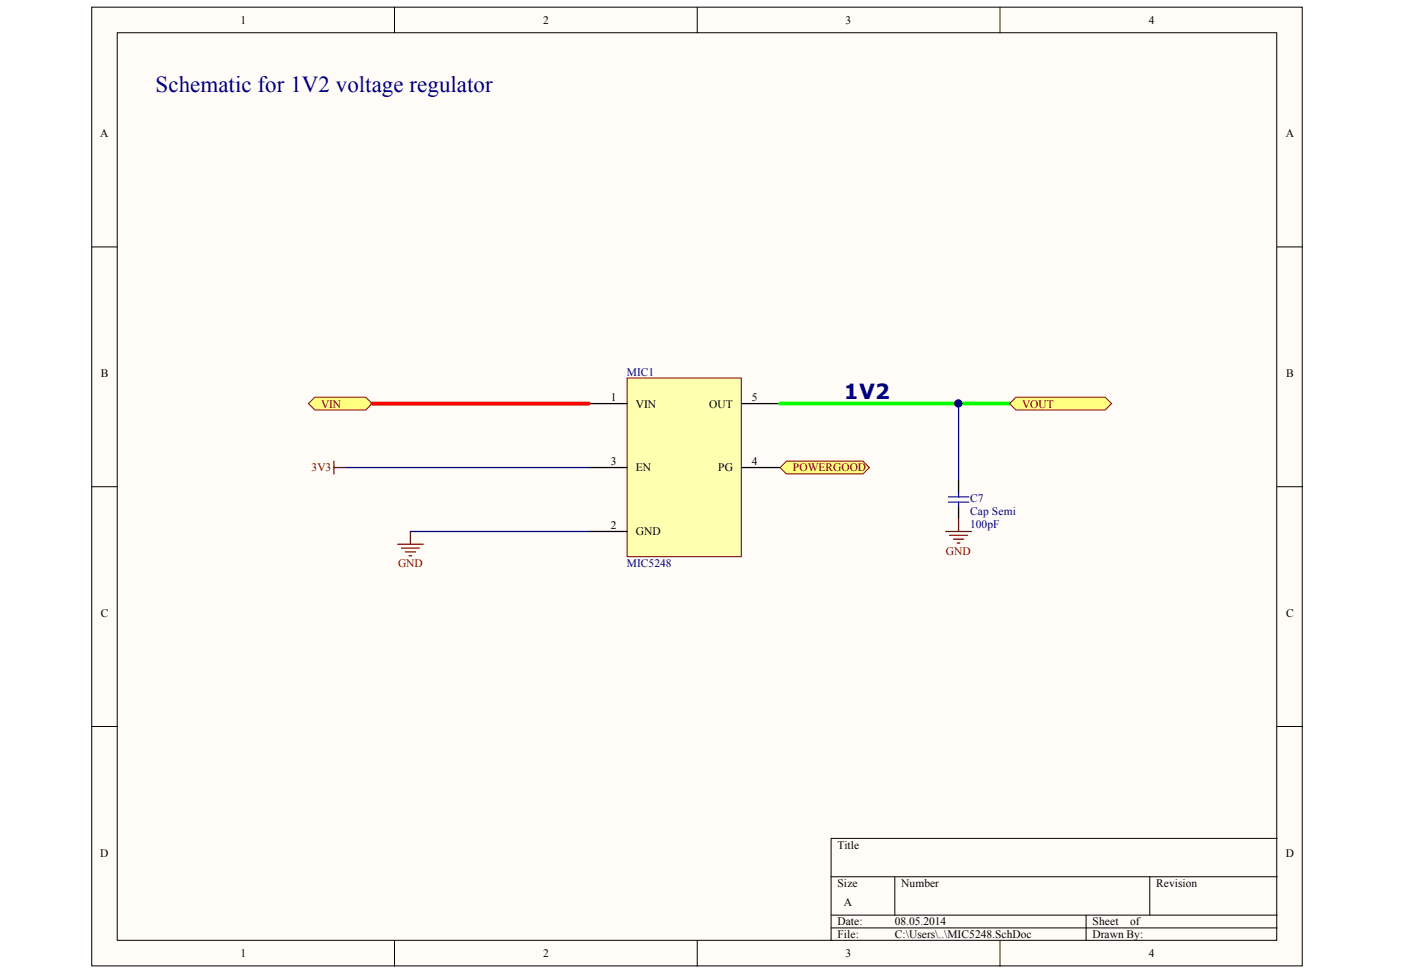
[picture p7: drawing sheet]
<svg xmlns="http://www.w3.org/2000/svg" width="289mm" height="201mm" viewBox="0 0 289 201" stroke-linecap="round" stroke-linejoin="round" font-family="sans-serif">
<g fill="#fffcf8" stroke="#000" stroke-width=".21">
<path d="M18.9 1.5h249.7v197.7h-249.7z"/>
<path d="M24.2 6.8h239.1v187.1h-239.1z"/>
</g>
<g fill="none" stroke="#000" stroke-width=".21">
<path d="M81.4 1.5v5.3M143.8 1.5v5.3M206.2 1.5v5.3M18.9 50.9h5.3M263.4 50.9h5.3M18.9 100.4h5.3M263.4 100.4h5.3M18.9 149.8h5.3M263.4 149.8h5.3M263.4 172.9h-92v21.1M81.4 194v5.3M143.8 194v5.3"/>
<path d="M171.4 180.8h92M171.4 188.7h92M171.4 191.4h92M184.5 180.8v7.9M206.2 194v5.3M224 188.7v5.3M237.1 180.8v7.9"/>
</g>
<path d="M129.3 78h23.6v36.8h-23.6z" fill="#ffffb0" stroke="#800000" stroke-width=".21"/>
<path d="M121.4 83.2h7.9M121.4 96.4h7.9M153 83.2h7.9M153 96.4h7.9M121.4 109.6h7.9" fill="none" stroke="#000" stroke-width=".26"/>
<path d="M64.9 81.9h10.5l1.4 1.3-1.4 1.4h-10.5l-1.3-1.4z" fill-rule="evenodd" fill="#ffff80" stroke="#800000" stroke-width=".21"/>
<path d="M76.8 83.2h44.6" fill="none" stroke="#f00" stroke-width=".79"/>
<path d="M160.9 83.2h47.3" fill="none" stroke="#0f0" stroke-width=".79"/>
<g fill="#ffff80" stroke="#800000" stroke-width=".21">
<path d="M209.5 81.9h18.4l1.3 1.3-1.3 1.4h-18.4l-1.3-1.4z" fill-rule="evenodd"/>
<path d="M162.2 95.1h15.8l1.3 1.3-1.3 1.3h-15.8l-1.3-1.3z" fill-rule="evenodd"/>
</g>
<path d="M71.5 96.4h49.9M197.7 83.2v15.9M84.6 109.6h36.8" fill="none" stroke="#000080" stroke-width=".26"/>
<circle cx="197.6" cy="83.2" r=".74" fill="#000080" stroke="#000080" stroke-width=".21"/>
<path d="M197.7 99.1v2.6M197.7 104.3v2.7" fill="none" stroke="#000" stroke-width=".26"/>
<path d="M195.6 102.5h4.2M195.6 103.5h4.2M197.7 101.7v.8M197.7 103.5v.8" fill="none" stroke="#00f" stroke-width=".26"/>
<path d="M68.9 95.1v2.6M68.9 96.4h2.6M82 112.3h5.3M82.8 113h3.7M83.6 113.8h2.1M84.4 114.6h.5M84.6 109.6v2.7M195.1 109.6h5.2M195.8 110.4h3.7M196.6 111.2h2.1M197.4 112h.5M197.7 107v2.6" fill="none" stroke="#800000" stroke-width=".26"/>
<text font-size="4.7" fill="#000080" x="32.1" y="18.9">Schematic for 1V2 voltage regulator</text>
<text font-size="4.3" fill="#000080" x="174.1" y="82.3">1V2</text>
<g font-size="2.4">
<text x="49.6" y="4.9">1</text>
<text x="112" y="4.9">2</text>
<text x="174.4" y="4.9">3</text>
<text x="236.9" y="4.9">4</text>
<text x="20.7" y="28.4">A</text>
<text x="265.2" y="28.4">A</text>
<text x="20.8" y="77.8">B</text>
<text x="265.3" y="77.8">B</text>
<text x="126" y="82.7">1</text>
<text x="155.1" y="82.7">5</text>
<text x="131.2" y="84.1">VIN</text>
<text x="146.3" y="84.1">OUT</text>
<text x="126" y="95.9">3</text>
<text x="155.1" y="95.9">4</text>
<text x="131.2" y="97.2">EN</text>
<text x="148.1" y="97.2">PG</text>
<text x="126" y="109.1">2</text>
<text x="131.2" y="110.4">GND</text>
<text x="20.8" y="127.2">C</text>
<text x="265.3" y="127.2">C</text>
<text x="20.7" y="176.7">D</text>
<text x="172.7" y="175.1">Title</text>
<text x="265.2" y="176.7">D</text>
<text x="172.7" y="182.9">Size</text>
<text x="185.9" y="182.9">Number</text>
<text x="238.4" y="182.9">Revision</text>
<text x="172.7" y="190.8">Date:</text>
<text x="174.1" y="186.9">A</text>
<text x="184.5" y="190.8">08.05.2014</text>
<text x="225.3" y="190.8">Sheet</text>
<text x="233.1" y="190.8">of</text>
<text x="49.6" y="197.4">1</text>
<text x="112" y="197.4">2</text>
<text x="172.7" y="193.5">File:</text>
<text x="174.4" y="197.4">3</text>
<text x="184.5" y="193.5">C:\Users\..\MIC5248.SchDoc</text>
<text x="225.3" y="193.5">Drawn By:</text>
<text x="236.9" y="197.4">4</text>
</g>
<g font-size="2.4" fill="#000080">
<text x="129.3" y="77.5">MIC1</text>
<text x="200.1" y="103.6">C7</text>
<text x="200.1" y="106.2">Cap Semi</text>
<text x="200.1" y="108.8">100pF</text>
<text x="129.3" y="117">MIC5248</text>
</g>
<g font-size="2.4" fill="#800000">
<text x="66.2" y="84.1">VIN</text>
<text x="210.8" y="84.1">VOUT</text>
<text x="64.3" y="97.2">3V3</text>
<text x="163.5" y="97.2">POWERGOOD</text>
<text x="82.1" y="117">GND</text>
<text x="195.1" y="114.4">GND</text>
</g>
</svg>
